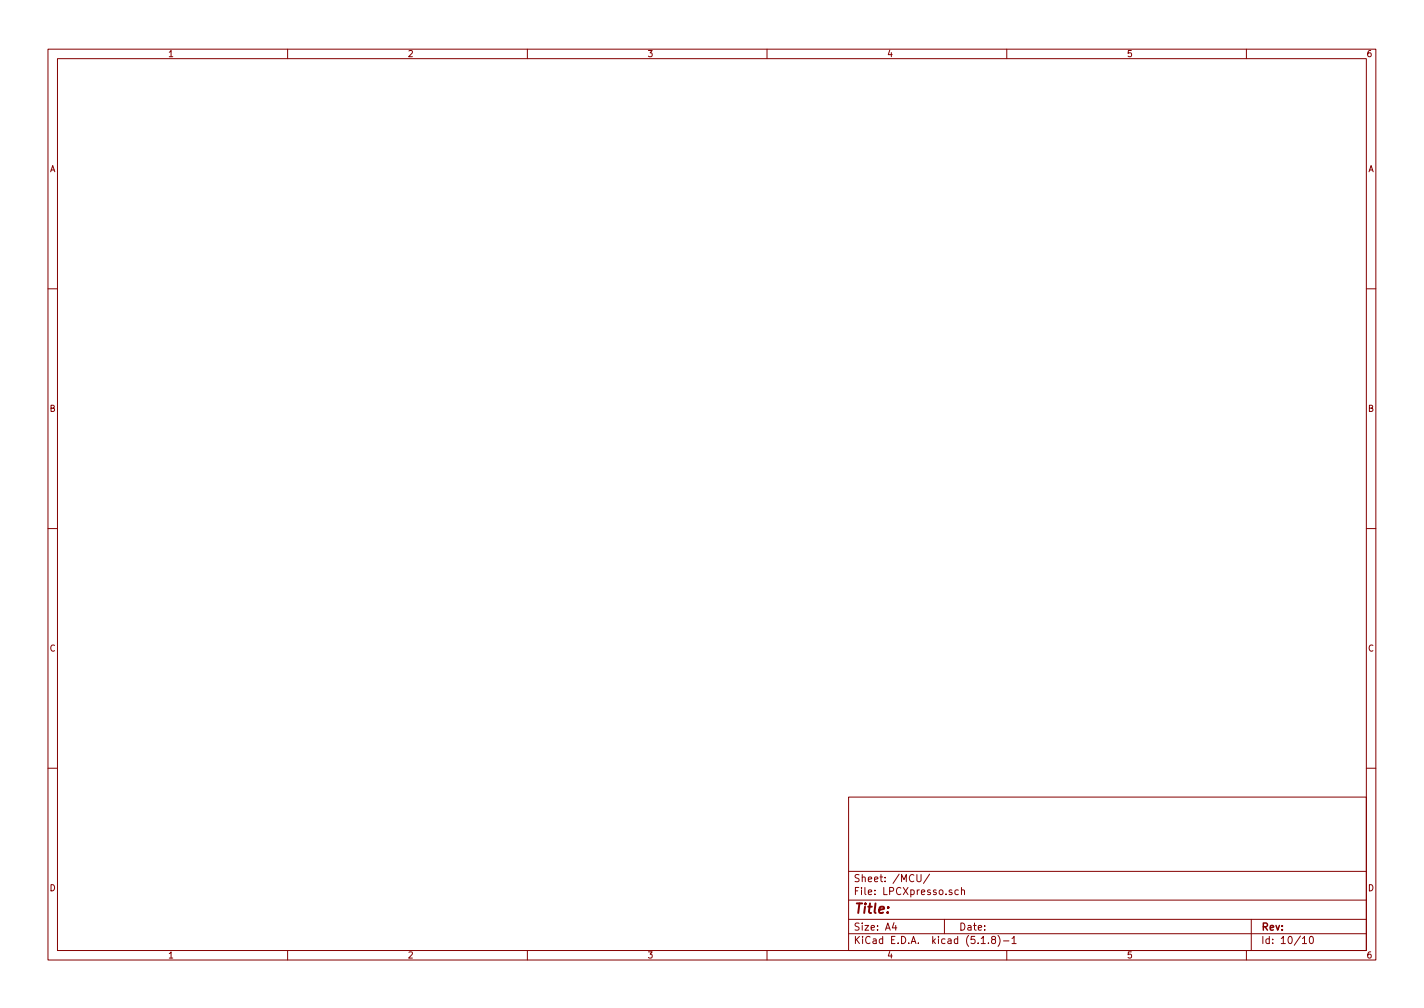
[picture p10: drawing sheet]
<svg xmlns="http://www.w3.org/2000/svg" width="297mm" height="210mm" viewBox="0 0 297 210" stroke-linecap="round" stroke-linejoin="round" font-family="sans-serif">
<g fill="none" stroke="#840000" stroke-width=".21">
<path d="M10 10.3h277v189.9h-277zM12 12.2h273v186.1h-273zM60 10.3v1.9M110 10.3v1.9M160 10.3v1.9M210 10.3v1.9M260 10.3v1.9M10 60.2h2M285 60.2h2M10 110.3h2M285 110.3h2M10 160.2h2"/>
<path d="M177 166.3h108v32h-108zM285 160.2h2M60 198.3v1.9M110 198.3v1.9M160 198.3v1.9M177 194.8h108M177 191.8h108M177 187.8h108M177 181.8h108M186.5 192.5l-.4 1h1M186.8 193v1M191.3 182.4v1.2l.3 .3h.2l.3-.3v-1.2"/>
<path d="M193.9 182.3l-1.3 2M197 191.8v3M199.9 185.7l-.4-.1-.3 .3 .1 .6 .2 .1 .4-.1M200.6 185.7l.2-.1 .3 .1 .1 .9M200.6 185.1v1.5M204.7 196.8h.8M206.2 196.7v.1M207.1 196l-.3-.3 .3-.4 .5 .2-.1 .4a.52 .52 0 0 0-.6 .2 .52 .52 0 0 0 .1 .6l.4 .1 .2-.1 .1-.4-.3-.3M208.2 195.1a1.71 1.71 0 0 1 0 2.3M209.3 196.3h1.2M210 198.3v1.9M211.1 195.8l.4-.5v1.5"/>
<path d="M211.1 196.8h.9M260 198.3v1.9M261 191.8v6.5M271.7 195.8l.4-.5v1.5M271.7 196.8h.8M273.3 195.4l.3-.1a.86 .86 0 0 1-.1 1.5 1 1 0 0 1-.2-1.4z"/>
</g>
<text font-size="2.8" fill="#840000" x="178" y="190.5">Title:</text>
<g font-size="2.1" fill="#840000">
<text x="178" y="184">Sheet: /MCU/</text>
<text x="178" y="186.7">File: LPCXpresso.sch</text>
<text x="178" y="196.9">KiCad E.D.A. kicad (5.1.8)-1</text>
<text x="178" y="194.1">Size: A4</text>
<text x="200" y="194.1">Date:</text>
<text x="263" y="194.1">Rev:</text>
<text x="263" y="196.9">Id: 10/10</text>
</g>
<g font-size="1.8" fill="#840000">
<text x="35" y="11.9">1</text>
<text x="85" y="11.9">2</text>
<text x="135" y="11.9">3</text>
<text x="185" y="11.9">4</text>
<text x="235" y="11.9">5</text>
<text x="285" y="11.9">6</text>
<text x="10.4" y="35.9">A</text>
<text x="285.4" y="35.9">A</text>
<text x="10.4" y="85.9">B</text>
<text x="285.4" y="85.9">B</text>
<text x="10.4" y="135.9">C</text>
<text x="285.4" y="135.9">C</text>
<text x="10.4" y="185.9">D</text>
<text x="285.4" y="185.9">D</text>
<text x="35" y="199.9">1</text>
<text x="85" y="199.9">2</text>
<text x="135" y="199.9">3</text>
<text x="185" y="199.9">4</text>
<text x="235" y="199.9">5</text>
<text x="285" y="199.9">6</text>
</g>
</svg>
